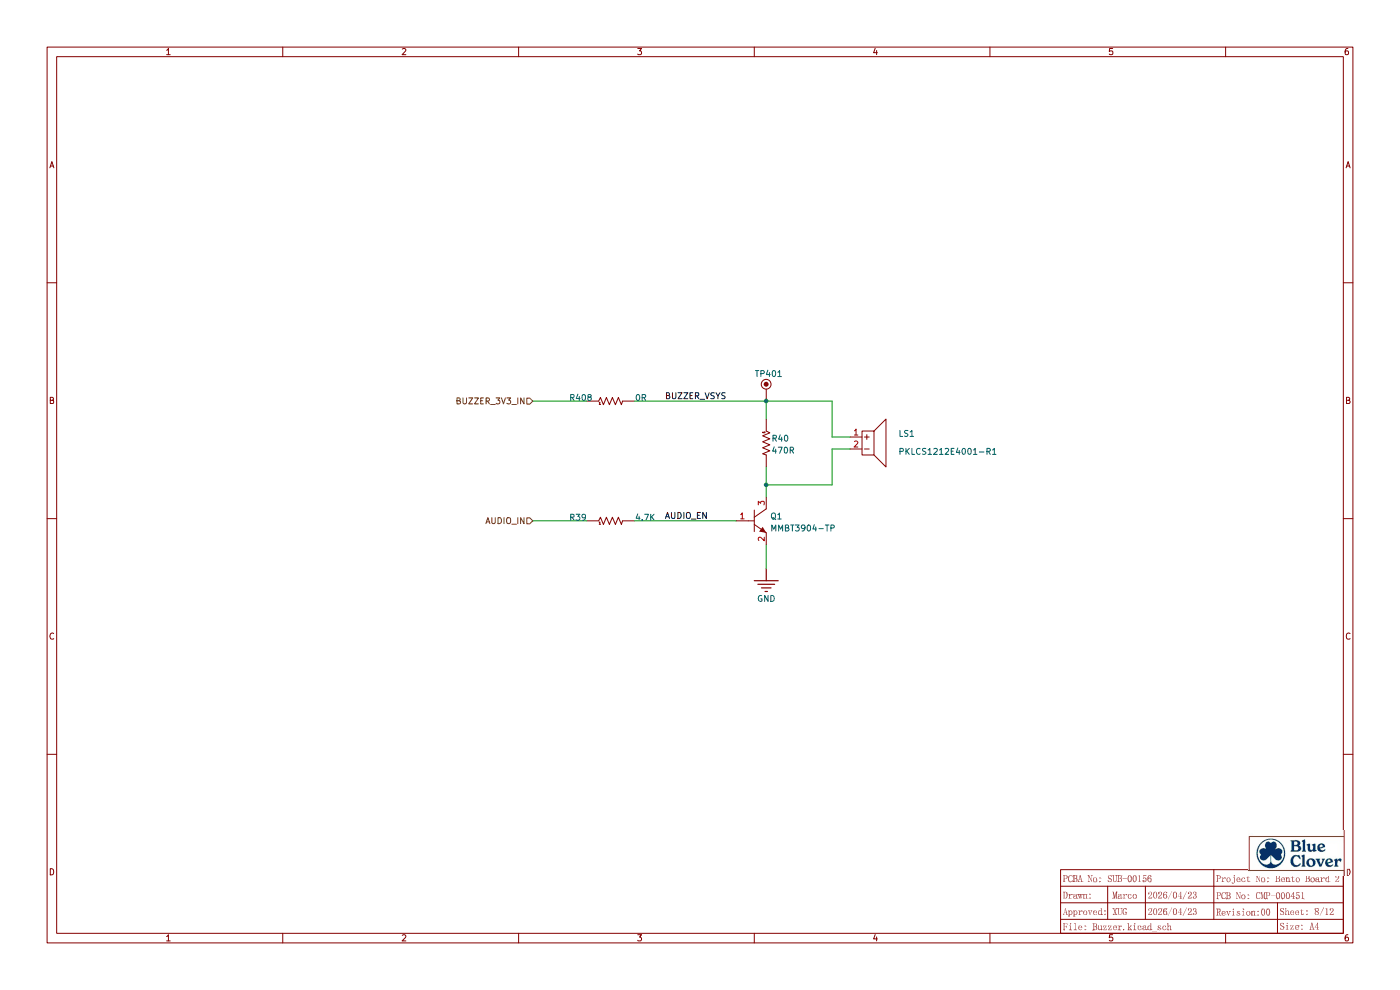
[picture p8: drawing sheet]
(kicad_sch
 (version 20250114)
 (generator "eeschema")
 (generator_version "9.0")
 (paper "A4")
 (lib_symbols
  (symbol "Library:GND_POWER_GROUND"
   (power) (exclude_from_sim no) (in_bom yes) (on_board yes)
   (property "Reference" "#PWR" (at 0 0 0) (effects (font (size 1.27 1.27)) (hide yes)))
   (property "Value" "GND" (at 0 -6.35 0) (effects (font (size 1.27 1.27))))
   (property "Footprint" "" (at 0 0 0) (effects (font (size 1.27 1.27)) (hide yes)))
   (property "Datasheet" "" (at 0 0 0) (effects (font (size 1.27 1.27)) (hide yes)))
   (property "Description" "电源符号创建名为 'GND' 的全局标签" (at 0 0 0) (effects (font (size 1.27 1.27)) (hide yes)))
   (symbol "GND_POWER_GROUND_0_0"
    (polyline (pts (xy -2.54 -2.54) (xy 2.54 -2.54)) (stroke (width 0.254) (type solid)) (fill (type none)))
    (polyline (pts (xy -1.778 -3.302) (xy 1.778 -3.302)) (stroke (width 0.254) (type solid)) (fill (type none)))
    (polyline (pts (xy -1.016 -4.064) (xy 1.016 -4.064)) (stroke (width 0.254) (type solid)) (fill (type none)))
    (polyline (pts (xy -0.254 -4.826) (xy 0.254 -4.826)) (stroke (width 0.254) (type solid)) (fill (type none)))
    (polyline (pts (xy 0 0) (xy 0 -2.54)) (stroke (width 0.254) (type solid)) (fill (type none)))
    (pin power_in line (at 0 0 0) (length 0) (hide yes) (name "GND" (effects (font (size 1.27 1.27)))) (number "" (effects (font (size 1.27 1.27))))))
   (embedded_fonts no))
  (symbol "Library:root_0_MMBT3904-TP_BCDPartsLibrary.IntLib"
   (pin_names (hide yes)) (exclude_from_sim no) (in_bom yes) (on_board yes)
   (property "Reference" "Q" (at 0 0 0) (effects (font (size 1.27 1.27))))
   (property "Value" "" (at 0 0 0) (effects (font (size 1.27 1.27))))
   (property "Footprint" "Library:SOT23" (at 0 0 0) (effects (font (size 1.27 1.27)) (hide yes)))
   (property "Datasheet" "" (at 0 0 0) (effects (font (size 1.27 1.27)) (hide yes)))
   (property "Description" "Bipolar (BJT) Transistor NPN 40 V 200 mA 300MHz 350 mW Surface Mount SOT-23" (at 0 0 0) (effects (font (size 1.27 1.27)) (hide yes)))
   (symbol "root_0_MMBT3904-TP_BCDPartsLibrary.IntLib_1_0"
    (polyline (pts (xy -1.27 0) (xy 0 0)) (stroke (width 0) (type solid)) (fill (type none)))
    (polyline (pts (xy 0 2.286) (xy 0 -2.286)) (stroke (width 0) (type solid)) (fill (type none)))
    (polyline (pts (xy 0 -0.762) (xy 2.54 -2.54)) (stroke (width 0) (type solid)) (fill (type none)))
    (polyline (pts (xy 2.54 2.54) (xy 0 0.762)) (stroke (width 0) (type solid)) (fill (type none)))
    (polyline (pts (xy 2.54 -2.54) (xy 1.778 -1.27) (xy 1.016 -2.286) (xy 2.54 -2.54)) (stroke (width -0.0001) (type solid)) (fill (type outline)))
    (pin passive line (at -3.81 0 0) (length 2.54) (name "B" (effects (font (size 1.27 1.27)))) (number "1" (effects (font (size 1.27 1.27)))))
    (pin passive line (at 2.54 5.08 270) (length 2.54) (name "C" (effects (font (size 1.27 1.27)))) (number "3" (effects (font (size 1.27 1.27)))))
    (pin passive line (at 2.54 -5.08 90) (length 2.54) (name "E" (effects (font (size 1.27 1.27)))) (number "2" (effects (font (size 1.27 1.27))))))
   (embedded_fonts no))
  (symbol "Library:root_0_PKLCS1212E4001-R1_BCDPartsLibrary.IntLib"
   (pin_names (hide yes)) (exclude_from_sim no) (in_bom yes) (on_board yes)
   (property "Reference" "LS" (at 0 0 0) (effects (font (size 1.27 1.27))))
   (property "Value" "" (at 0 0 0) (effects (font (size 1.27 1.27))))
   (property "Footprint" "Library:PKLCS1212E4001-R1" (at 0 0 0) (effects (font (size 1.27 1.27)) (hide yes)))
   (property "Datasheet" "" (at 0 0 0) (effects (font (size 1.27 1.27)) (hide yes)))
   (property "Description" "BUZZER PIEZO 1.5V 12X12MM SMD" (at 0 0 0) (effects (font (size 1.27 1.27)) (hide yes)))
   (symbol "root_0_PKLCS1212E4001-R1_BCDPartsLibrary.IntLib_1_0"
    (polyline (pts (xy 0.508 1.27) (xy 1.524 1.27)) (stroke (width 0) (type solid)) (fill (type none)))
    (polyline (pts (xy 0.508 -1.27) (xy 1.524 -1.27)) (stroke (width 0) (type solid)) (fill (type none)))
    (polyline (pts (xy 1.016 1.778) (xy 1.016 0.762)) (stroke (width 0) (type solid)) (fill (type none)))
    (polyline (pts (xy 2.54 2.54) (xy 5.08 5.08) (xy 5.08 -5.08) (xy 2.54 -2.54)) (stroke (width 0) (type solid)) (fill (type none)))
    (polyline (pts (xy 2.54 2.54) (xy 0 2.54) (xy 0 -2.54) (xy 2.54 -2.54) (xy 2.54 2.54)) (stroke (width 0) (type solid)) (fill (type none)))
    (pin passive line (at -2.54 1.27 0) (length 2.54) (name "1" (effects (font (size 1.27 1.27)))) (number "1" (effects (font (size 1.27 1.27)))))
    (pin passive line (at -2.54 -1.27 0) (length 2.54) (name "2" (effects (font (size 1.27 1.27)))) (number "2" (effects (font (size 1.27 1.27))))))
   (embedded_fonts no))
  (symbol "Library:root_0_RC0603FR-070RL_BCDResistorCapacitorLibrary.IntLib"
   (pin_numbers (hide yes))
   (pin_names (hide yes)) (exclude_from_sim no) (in_bom yes) (on_board yes)
   (property "Reference" "R" (at 0 0 0) (effects (font (size 1.27 1.27))))
   (property "Value" "" (at 0 0 0) (effects (font (size 1.27 1.27))))
   (property "Footprint" "Library:RC0603-N" (at 0 0 0) (effects (font (size 1.27 1.27)) (hide yes)))
   (property "Datasheet" "" (at 0 0 0) (effects (font (size 1.27 1.27)) (hide yes)))
   (property "Description" "0 Ohms Jumper Chip Resistor 0603 (1608 Metric) Moisture Resistant Thick Film" (at 0 0 0) (effects (font (size 1.27 1.27)) (hide yes)))
   (symbol "root_0_RC0603FR-070RL_BCDResistorCapacitorLibrary.IntLib_1_0"
    (polyline (pts (xy 2.54 0) (xy 2.286 -0.762) (xy 1.651 0.762) (xy 1.016 -0.762) (xy 0.381 0.762) (xy -0.254 -0.762) (xy -0.889 0.762) (xy -1.524 -0.762) (xy -2.159 0.762) (xy -2.54 0)) (stroke (width 0) (type solid)) (fill (type none)))
    (text "1" (at -2.286 -0.508 0) (effects (font (size 0.508 0.508))))
    (pin passive line (at -5.08 0 0) (length 2.54) (name "1" (effects (font (size 1.27 1.27)))) (number "1" (effects (font (size 1.27 1.27)))))
    (pin passive line (at 5.08 0 180) (length 2.54) (name "2" (effects (font (size 1.27 1.27)))) (number "2" (effects (font (size 1.27 1.27))))))
   (embedded_fonts no))
  (symbol "Library:root_0_RC0603FR-074K7L_BCDResistorCapacitorLibrary.IntLib"
   (pin_numbers (hide yes))
   (pin_names (hide yes)) (exclude_from_sim no) (in_bom yes) (on_board yes)
   (property "Reference" "R" (at 0 0 0) (effects (font (size 1.27 1.27))))
   (property "Value" "" (at 0 0 0) (effects (font (size 1.27 1.27))))
   (property "Footprint" "Library:RC0603-N" (at 0 0 0) (effects (font (size 1.27 1.27)) (hide yes)))
   (property "Datasheet" "" (at 0 0 0) (effects (font (size 1.27 1.27)) (hide yes)))
   (property "Description" "4.7 KOhms ±1% 0.1W, 1/10W Chip Resistor 0603 (1608 Metric) Moisture Resistant Thick Film" (at 0 0 0) (effects (font (size 1.27 1.27)) (hide yes)))
   (symbol "root_0_RC0603FR-074K7L_BCDResistorCapacitorLibrary.IntLib_1_0"
    (polyline (pts (xy 2.54 0) (xy 2.286 -0.762) (xy 1.651 0.762) (xy 1.016 -0.762) (xy 0.381 0.762) (xy -0.254 -0.762) (xy -0.889 0.762) (xy -1.524 -0.762) (xy -2.159 0.762) (xy -2.54 0)) (stroke (width 0) (type solid)) (fill (type none)))
    (text "1" (at -2.286 -0.508 0) (effects (font (size 0.508 0.508))))
    (pin passive line (at -5.08 0 0) (length 2.54) (name "1" (effects (font (size 1.27 1.27)))) (number "1" (effects (font (size 1.27 1.27)))))
    (pin passive line (at 5.08 0 180) (length 2.54) (name "2" (effects (font (size 1.27 1.27)))) (number "2" (effects (font (size 1.27 1.27))))))
   (embedded_fonts no))
  (symbol "Library:root_0_TP_BCDPartsLibrary.IntLib"
   (pin_numbers (hide yes))
   (pin_names (hide yes)) (exclude_from_sim no) (in_bom yes) (on_board yes)
   (property "Reference" "TP?" (at 0 0 0) (effects (font (size 1.27 1.27))))
   (property "Value" "" (at 0 0 0) (effects (font (size 1.27 1.27))))
   (property "Footprint" "Library:TP-SM-39MILC" (at 0 0 0) (effects (font (size 1.27 1.27)) (hide yes)))
   (property "Datasheet" "" (at 0 0 0) (effects (font (size 1.27 1.27)) (hide yes)))
   (property "Description" "Test Points" (at 0 0 0) (effects (font (size 1.27 1.27)) (hide yes)))
   (symbol "root_0_TP_BCDPartsLibrary.IntLib_1_0"
    (circle (center 0 1.016) (radius 0.508) (stroke (width -0.0001) (type solid)) (fill (type outline)))
    (circle (center 0 1.016) (radius 1.016) (stroke (width 0) (type solid)) (fill (type none)))
    (pin passive line (at 0 -2.54 90) (length 2.54) (name "TP" (effects (font (size 1.27 1.27)))) (number "1" (effects (font (size 1.27 1.27))))))
   (embedded_fonts no))
  (symbol "Library:root_3_RC0603FR-07470RL_BCDResistorCapacitorLibrary.IntLib"
   (pin_numbers (hide yes))
   (pin_names (hide yes)) (exclude_from_sim no) (in_bom yes) (on_board yes)
   (property "Reference" "R" (at 0 0 0) (effects (font (size 1.27 1.27))))
   (property "Value" "" (at 0 0 0) (effects (font (size 1.27 1.27))))
   (property "Footprint" "Library:RC0603-N" (at 0 0 0) (effects (font (size 1.27 1.27)) (hide yes)))
   (property "Datasheet" "" (at 0 0 0) (effects (font (size 1.27 1.27)) (hide yes)))
   (property "Description" "470 Ohms ±1% 0.1W, 1/10W Chip Resistor 0603 (1608 Metric) Moisture Resistant Thick Film" (at 0 0 0) (effects (font (size 1.27 1.27)) (hide yes)))
   (symbol "root_3_RC0603FR-07470RL_BCDResistorCapacitorLibrary.IntLib_1_0"
    (polyline (pts (xy 0 -2.54) (xy -0.762 -2.286) (xy 0.762 -1.651) (xy -0.762 -1.016) (xy 0.762 -0.381) (xy -0.762 0.254) (xy 0.762 0.889) (xy -0.762 1.524) (xy 0.762 2.159) (xy 0 2.54)) (stroke (width 0) (type solid)) (fill (type none)))
    (text "1" (at -0.508 2.286 900) (effects (font (size 0.508 0.508))))
    (pin passive line (at 0 5.08 270) (length 2.54) (name "1" (effects (font (size 1.27 1.27)))) (number "1" (effects (font (size 1.27 1.27)))))
    (pin passive line (at 0 -5.08 90) (length 2.54) (name "2" (effects (font (size 1.27 1.27)))) (number "2" (effects (font (size 1.27 1.27))))))
   (embedded_fonts no)))
 (junction
  (at 162.56 102.87)
  (diameter 0)
  (color 0 0 0 0))
 (junction
  (at 162.56 85.09)
  (diameter 0)
  (color 0 0 0 0))
 (wire
  (pts (xy 124.46 85.09) (xy 113.03 85.09))
  (stroke (width 0) (type default)))
 (wire
  (pts (xy 176.53 95.25) (xy 176.53 102.87))
  (stroke (width 0) (type default)))
 (wire
  (pts (xy 176.53 102.87) (xy 162.56 102.87))
  (stroke (width 0) (type default)))
 (wire
  (pts (xy 162.56 120.65) (xy 162.56 115.57))
  (stroke (width 0) (type default)))
 (wire
  (pts (xy 124.46 110.49) (xy 113.03 110.49))
  (stroke (width 0) (type default)))
 (wire
  (pts (xy 162.56 105.41) (xy 162.56 102.87))
  (stroke (width 0) (type default)))
 (wire
  (pts (xy 162.56 102.87) (xy 162.56 99.06))
  (stroke (width 0) (type default)))
 (wire
  (pts (xy 162.56 85.09) (xy 176.53 85.09))
  (stroke (width 0) (type default)))
 (wire
  (pts (xy 176.53 92.71) (xy 180.34 92.71))
  (stroke (width 0) (type default)))
 (wire
  (pts (xy 134.62 110.49) (xy 156.21 110.49))
  (stroke (width 0) (type default)))
 (wire
  (pts (xy 134.62 85.09) (xy 162.56 85.09))
  (stroke (width 0) (type default)))
 (wire
  (pts (xy 176.53 85.09) (xy 176.53 92.71))
  (stroke (width 0) (type default)))
 (wire
  (pts (xy 162.56 88.9) (xy 162.56 85.09))
  (stroke (width 0) (type default)))
 (wire
  (pts (xy 180.34 95.25) (xy 176.53 95.25))
  (stroke (width 0) (type default)))
 (label "BUZZER_VSYS"
  (at 140.97 85.09 0)
  (effects (font (size 1.27 1.27)) (justify left bottom)))
 (label "AUDIO_EN"
  (at 140.97 110.49 0)
  (effects (font (size 1.27 1.27)) (justify left bottom)))
 (hierarchical_label "BUZZER_3V3_IN"
  (shape input)
  (at 113.03 85.09 180)
  (effects (font (size 1.27 1.27)) (justify right)))
 (hierarchical_label "AUDIO_IN"
  (shape input)
  (at 113.03 110.49 180)
  (effects (font (size 1.27 1.27)) (justify right)))
 (symbol
  (lib_id "Library:root_0_PKLCS1212E4001-R1_BCDPartsLibrary.IntLib")
  (at 182.88 93.98 0)
  (unit 1)
  (exclude_from_sim no)
  (in_bom yes)
  (on_board yes)
  (dnp no)
  (property "Reference" "LS1" (at 190.5 92.71 0) (effects (font (size 1.27 1.27)) (justify left bottom)))
  (property "Value" "${ALTIUM_VALUE}" (at 190.5 96.52 0) (effects (font (size 1.27 1.27)) (justify left bottom)))
  (property "Footprint" "Library:PKLCS1212E4001-R1" (at 182.88 93.98 0) (effects (font (size 1.27 1.27)) (hide yes)))
  (property "Datasheet" "" (at 182.88 93.98 0) (effects (font (size 1.27 1.27)) (hide yes)))
  (property "Description" "BUZZER PIEZO 1.5V 12X12MM SMD" (at 182.88 93.98 0) (effects (font (size 1.27 1.27)) (hide yes)))
  (property "MANUFACTURER PARTNO" "PKLCS1212E4001-R1" (at 180.594 100.838 0) (effects (font (size 1.27 1.27)) (justify left bottom) (hide yes)))
  (property "MANUFACTURER NAME" "Murata Electronics" (at 180.594 100.838 0) (effects (font (size 1.27 1.27)) (justify left bottom) (hide yes)))
  (property "BCD ITEM NUMBER" "CMP-000052" (at 180.594 100.838 0) (effects (font (size 1.27 1.27)) (justify left bottom) (hide yes)))
  (property "FOOTPRINT" "PKLCS_472X472" (at 180.594 100.838 0) (effects (font (size 1.27 1.27)) (justify left bottom) (hide yes)))
  (property "SMD_PAD" "2" (at 180.594 100.838 0) (effects (font (size 1.27 1.27)) (justify left bottom) (hide yes)))
  (property "FREQUENCY" "4kHz" (at 181.61 100.33 0) (effects (font (size 1.27 1.27)) (justify left bottom) (hide yes)))
  (property "SIZE / DIMENSION" "0.472\" L x 0.472\" W (12.00mm x 12.00mm)" (at 179.832 101.854 0) (effects (font (size 1.27 1.27)) (justify left bottom) (hide yes)))
  (property "MOUNTING TYPE" "Surface Mount" (at 179.832 101.854 0) (effects (font (size 1.27 1.27)) (justify left bottom) (hide yes)))
  (property "MOISTURE SENSITIVITY LEVEL (MSL)" "1" (at 179.832 101.854 0) (effects (font (size 1.27 1.27)) (justify left bottom) (hide yes)))
  (property "ALTIUM_VALUE" "PKLCS1212E4001-R1" (at 179.832 101.854 0) (effects (font (size 1.27 1.27)) (justify left bottom) (hide yes)))
  (property "DNP" "" (at 179.832 101.854 0) (effects (font (size 1.27 1.27)) (justify left bottom) (hide yes)))
  (property "HTTP" "https://www.murata.com/" (at 179.832 101.854 0) (effects (font (size 1.27 1.27)) (justify left bottom) (hide yes)))
  (pin "2")
  (pin "1"))
 (symbol
  (lib_id "Library:root_0_MMBT3904-TP_BCDPartsLibrary.IntLib")
  (at 160.02 110.49 0)
  (unit 1)
  (exclude_from_sim no)
  (in_bom yes)
  (on_board yes)
  (dnp no)
  (property "Reference" "Q1" (at 163.322 110.236 0) (effects (font (size 1.27 1.27)) (justify left bottom)))
  (property "Value" "${ALTIUM_VALUE}" (at 163.322 112.776 0) (effects (font (size 1.27 1.27)) (justify left bottom)))
  (property "Footprint" "Library:SOT23" (at 160.02 110.49 0) (effects (font (size 1.27 1.27)) (hide yes)))
  (property "Datasheet" "" (at 160.02 110.49 0) (effects (font (size 1.27 1.27)) (hide yes)))
  (property "Description" "Bipolar (BJT) Transistor NPN 40 V 200 mA 300MHz 350 mW Surface Mount SOT-23" (at 160.02 110.49 0) (effects (font (size 1.27 1.27)) (hide yes)))
  (property "MANUFACTURER PARTNO" "MMBT3904-TP" (at 160.02 110.49 0) (effects (font (size 1.27 1.27)) (justify left bottom) (hide yes)))
  (property "MANUFACTURER NAME" "Micro Commercial Co" (at 160.02 110.49 0) (effects (font (size 1.27 1.27)) (justify left bottom) (hide yes)))
  (property "BCD ITEM NUMBER" "CMP-000049" (at 151.892 121.158 0) (effects (font (size 1.27 1.27)) (justify left bottom) (hide yes)))
  (property "FOOTPRINT" "SOT23" (at 151.892 121.158 0) (effects (font (size 1.27 1.27)) (justify left bottom) (hide yes)))
  (property "SMD_PAD" "3" (at 151.892 118.618 0) (effects (font (size 1.27 1.27)) (justify left bottom) (hide yes)))
  (property "TRANSISTOR TYPE" "NPN" (at 151.892 118.618 0) (effects (font (size 1.27 1.27)) (justify left bottom) (hide yes)))
  (property "CURRENT - COLLECTOR (IC) (MAX)" "200 mA" (at 151.892 118.618 0) (effects (font (size 1.27 1.27)) (justify left bottom) (hide yes)))
  (property "VOLTAGE - COLLECTOR EMITTER BREAKDOWN (MAX)" "40 V" (at 151.892 118.618 0) (effects (font (size 1.27 1.27)) (justify left bottom) (hide yes)))
  (property "PACKAGE / CASE" "TO-236-3, SC-59, SOT-23-3" (at 151.892 118.618 0) (effects (font (size 1.27 1.27)) (justify left bottom) (hide yes)))
  (property "MOISTURE SENSITIVITY LEVEL (MSL)" "1" (at 151.892 118.618 0) (effects (font (size 1.27 1.27)) (justify left bottom) (hide yes)))
  (property "ALTIUM_VALUE" "MMBT3904-TP" (at 151.892 118.618 0) (effects (font (size 1.27 1.27)) (justify left bottom) (hide yes)))
  (property "DNP" "" (at 151.892 118.618 0) (effects (font (size 1.27 1.27)) (justify left bottom) (hide yes)))
  (property "HTTP" "https://www.mccsemi.com/" (at 151.892 118.618 0) (effects (font (size 1.27 1.27)) (justify left bottom) (hide yes)))
  (pin "3")
  (pin "1")
  (pin "2"))
 (symbol
  (lib_id "Library:root_0_RC0603FR-074K7L_BCDResistorCapacitorLibrary.IntLib")
  (at 129.54 110.49 0)
  (unit 1)
  (exclude_from_sim no)
  (in_bom yes)
  (on_board yes)
  (dnp no)
  (property "Reference" "R39" (at 120.65 110.49 0) (effects (font (size 1.27 1.27)) (justify left bottom)))
  (property "Value" "${ALTIUM_VALUE}" (at 134.62 110.49 0) (effects (font (size 1.27 1.27)) (justify left bottom)))
  (property "Footprint" "Library:RC0603-N" (at 129.54 110.49 0) (effects (font (size 1.27 1.27)) (hide yes)))
  (property "Datasheet" "" (at 129.54 110.49 0) (effects (font (size 1.27 1.27)) (hide yes)))
  (property "Description" "4.7 KOhms ±1% 0.1W, 1/10W Chip Resistor 0603 (1608 Metric) Moisture Resistant Thick Film" (at 129.54 110.49 0) (effects (font (size 1.27 1.27)) (hide yes)))
  (property "MANUFACTURER PARTNO" "RC0603FR-074K7L" (at 128.27 116.84 0) (effects (font (size 1.27 1.27)) (justify left bottom) (hide yes)))
  (property "MANUFACTURER NAME" "YAGEO" (at 128.27 116.84 0) (effects (font (size 1.27 1.27)) (justify left bottom) (hide yes)))
  (property "BCD ITEM NUMBER" "CMP-000043" (at 128.27 116.84 0) (effects (font (size 1.27 1.27)) (justify left bottom) (hide yes)))
  (property "MANUFACTURER PARTNO1" "" (at 123.952 116.84 0) (effects (font (size 1.27 1.27)) (justify left bottom) (hide yes)))
  (property "MANUFACTURER NAME1" "" (at 123.952 116.84 0) (effects (font (size 1.27 1.27)) (justify left bottom) (hide yes)))
  (property "MANUFACTURER PARTNO2" "" (at 123.952 116.84 0) (effects (font (size 1.27 1.27)) (justify left bottom) (hide yes)))
  (property "MANUFACTURER NAME2" "" (at 123.952 116.84 0) (effects (font (size 1.27 1.27)) (justify left bottom) (hide yes)))
  (property "MANUFACTURER PARTNO3" "" (at 123.952 116.84 0) (effects (font (size 1.27 1.27)) (justify left bottom) (hide yes)))
  (property "MANUFACTURER NAME3" "" (at 123.952 116.84 0) (effects (font (size 1.27 1.27)) (justify left bottom) (hide yes)))
  (property "FOOTPRINT" "0603 (1608 Metric)" (at 123.952 116.84 0) (effects (font (size 1.27 1.27)) (justify left bottom) (hide yes)))
  (property "SMD_PAD" "2" (at 123.952 116.84 0) (effects (font (size 1.27 1.27)) (justify left bottom) (hide yes)))
  (property "TOLERANCE" "±1%" (at 122.682 116.84 0) (effects (font (size 1.27 1.27)) (justify left bottom) (hide yes)))
  (property "POWER (WATTS)" "1/10W" (at 122.682 116.84 0) (effects (font (size 1.27 1.27)) (justify left bottom) (hide yes)))
  (property "OPERATING TEMPERATURE" "-55°C ~ 155°C" (at 123.952 116.84 0) (effects (font (size 1.27 1.27)) (justify left bottom) (hide yes)))
  (property "MOUNTING TYPE" "Surface Mount" (at 123.952 116.84 0) (effects (font (size 1.27 1.27)) (justify left bottom) (hide yes)))
  (property "SIZE / DIMENSION" "0.063\" L x 0.031\" W (1.60mm x 0.80mm)" (at 123.952 116.84 0) (effects (font (size 1.27 1.27)) (justify left bottom) (hide yes)))
  (property "PACKAGE / CASE" "0603 (1608 Metric)" (at 123.952 116.84 0) (effects (font (size 1.27 1.27)) (justify left bottom) (hide yes)))
  (property "HEIGHT - SEATED (MAX)" "0.022\" (0.55mm)" (at 123.952 116.84 0) (effects (font (size 1.27 1.27)) (justify left bottom) (hide yes)))
  (property "MOISTURE SENSITIVITY LEVEL (MSL)" "1" (at 123.952 116.84 0) (effects (font (size 1.27 1.27)) (justify left bottom) (hide yes)))
  (property "ALTIUM_VALUE" "4.7K" (at 123.952 116.84 0) (effects (font (size 1.27 1.27)) (justify left bottom) (hide yes)))
  (property "DNP" "" (at 123.952 116.84 0) (effects (font (size 1.27 1.27)) (justify left bottom) (hide yes)))
  (property "HTTP" "www.yageo.com.tw" (at 123.952 116.84 0) (effects (font (size 1.27 1.27)) (justify left bottom) (hide yes)))
  (pin "1")
  (pin "2"))
 (symbol
  (lib_id "Library:root_3_RC0603FR-07470RL_BCDResistorCapacitorLibrary.IntLib")
  (at 162.56 93.98 0)
  (unit 1)
  (exclude_from_sim no)
  (in_bom yes)
  (on_board yes)
  (dnp no)
  (property "Reference" "R40" (at 163.576 93.726 0) (effects (font (size 1.27 1.27)) (justify left bottom)))
  (property "Value" "${ALTIUM_VALUE}" (at 163.576 96.266 0) (effects (font (size 1.27 1.27)) (justify left bottom)))
  (property "Footprint" "Library:RC0603-N" (at 162.56 93.98 0) (effects (font (size 1.27 1.27)) (hide yes)))
  (property "Datasheet" "" (at 162.56 93.98 0) (effects (font (size 1.27 1.27)) (hide yes)))
  (property "Description" "470 Ohms ±1% 0.1W, 1/10W Chip Resistor 0603 (1608 Metric) Moisture Resistant Thick Film" (at 162.56 93.98 0) (effects (font (size 1.27 1.27)) (hide yes)))
  (property "MANUFACTURER PARTNO" "RC0603FR-07470RL" (at 161.544 88.392 0) (effects (font (size 1.27 1.27)) (justify left bottom) (hide yes)))
  (property "MANUFACTURER NAME" "YAGEO" (at 161.544 88.392 0) (effects (font (size 1.27 1.27)) (justify left bottom) (hide yes)))
  (property "BCD ITEM NUMBER" "CMP-000042" (at 161.544 88.392 0) (effects (font (size 1.27 1.27)) (justify left bottom) (hide yes)))
  (property "MANUFACTURER PARTNO1" "ERJ-3EKF4700V" (at 161.544 88.392 0) (effects (font (size 1.27 1.27)) (justify left bottom) (hide yes)))
  (property "MANUFACTURER NAME1" "Panasonic Electronic Components" (at 161.544 88.392 0) (effects (font (size 1.27 1.27)) (justify left bottom) (hide yes)))
  (property "MANUFACTURER PARTNO2" "RMCF0603FT470R" (at 161.544 88.392 0) (effects (font (size 1.27 1.27)) (justify left bottom) (hide yes)))
  (property "MANUFACTURER NAME2" "Stackpole Electronics Inc" (at 161.544 88.392 0) (effects (font (size 1.27 1.27)) (justify left bottom) (hide yes)))
  (property "MANUFACTURER PARTNO3" "" (at 161.544 88.392 0) (effects (font (size 1.27 1.27)) (justify left bottom) (hide yes)))
  (property "MANUFACTURER NAME3" "" (at 161.544 88.392 0) (effects (font (size 1.27 1.27)) (justify left bottom) (hide yes)))
  (property "FOOTPRINT" "0603 (1608 Metric)" (at 161.544 88.392 0) (effects (font (size 1.27 1.27)) (justify left bottom) (hide yes)))
  (property "SMD_PAD" "2" (at 161.544 88.392 0) (effects (font (size 1.27 1.27)) (justify left bottom) (hide yes)))
  (property "TOLERANCE" "±1%" (at 161.544 88.392 0) (effects (font (size 1.27 1.27)) (justify left bottom) (hide yes)))
  (property "POWER (WATTS)" "0.1W, 1/10W" (at 161.544 88.392 0) (effects (font (size 1.27 1.27)) (justify left bottom) (hide yes)))
  (property "RATINGS" "" (at 161.544 88.392 0) (effects (font (size 1.27 1.27)) (justify left bottom) (hide yes)))
  (property "MOUNTING TYPE" "Surface Mount" (at 161.544 88.392 0) (effects (font (size 1.27 1.27)) (justify left bottom) (hide yes)))
  (property "PACKAGE / CASE" "0603 (1608 Metric)" (at 161.544 88.392 0) (effects (font (size 1.27 1.27)) (justify left bottom) (hide yes)))
  (property "SIZE / DIMENSION" "0.063\" L x 0.031\" W (1.60mm x 0.80mm)" (at 161.544 88.392 0) (effects (font (size 1.27 1.27)) (justify left bottom) (hide yes)))
  (property "HEIGHT - SEATED (MAX)" "0.022\" (0.55mm)" (at 161.544 88.392 0) (effects (font (size 1.27 1.27)) (justify left bottom) (hide yes)))
  (property "MOISTURE SENSITIVITY LEVEL (MSL)" "1" (at 161.544 88.392 0) (effects (font (size 1.27 1.27)) (justify left bottom) (hide yes)))
  (property "ALTIUM_VALUE" "470R" (at 161.544 88.392 0) (effects (font (size 1.27 1.27)) (justify left bottom) (hide yes)))
  (property "DNP" "" (at 161.544 88.392 0) (effects (font (size 1.27 1.27)) (justify left bottom) (hide yes)))
  (property "HTTP" "https://www.yageo.com/zh-CN/Home" (at 161.544 88.392 0) (effects (font (size 1.27 1.27)) (justify left bottom) (hide yes)))
  (property "HTTP1" "https://na.industrial.panasonic.com/" (at 161.544 88.392 0) (effects (font (size 1.27 1.27)) (justify left bottom) (hide yes)))
  (property "HTTP2" "https://www.seielect.com/" (at 161.544 88.392 0) (effects (font (size 1.27 1.27)) (justify left bottom) (hide yes)))
  (property "HTTP3" "" (at 161.544 88.392 0) (effects (font (size 1.27 1.27)) (justify left bottom) (hide yes)))
  (pin "2")
  (pin "1"))
 (symbol
  (lib_id "Library:root_0_TP_BCDPartsLibrary.IntLib")
  (at 162.56 82.55 0)
  (unit 1)
  (exclude_from_sim no)
  (in_bom yes)
  (on_board yes)
  (dnp no)
  (property "Reference" "TP401" (at 160.02 80.01 0) (effects (font (size 1.27 1.27)) (justify left bottom)))
  (property "Value" "${ALTIUM_VALUE}" (at 161.544 80.518 0) (effects (font (size 1.27 1.27)) (justify left bottom) (hide yes)))
  (property "Footprint" "Library:TP-SM-39MILC" (at 162.56 82.55 0) (effects (font (size 1.27 1.27)) (hide yes)))
  (property "Datasheet" "" (at 162.56 82.55 0) (effects (font (size 1.27 1.27)) (hide yes)))
  (property "Description" "Test Points" (at 162.56 82.55 0) (effects (font (size 1.27 1.27)) (hide yes)))
  (property "MANUFACTURER PARTNO" "" (at 161.544 80.518 0) (effects (font (size 1.27 1.27)) (justify left bottom) (hide yes)))
  (property "MANUFACTURER NAME" "" (at 161.544 80.518 0) (effects (font (size 1.27 1.27)) (justify left bottom) (hide yes)))
  (property "BCD ITEM NUMBER" "" (at 161.544 80.518 0) (effects (font (size 1.27 1.27)) (justify left bottom) (hide yes)))
  (property "FOOTPRINT" "" (at 161.544 80.518 0) (effects (font (size 1.27 1.27)) (justify left bottom) (hide yes)))
  (property "MOUNTING TYPE" "" (at 161.544 80.518 0) (effects (font (size 1.27 1.27)) (justify left bottom) (hide yes)))
  (property "ALTIUM_VALUE" "" (at 161.544 80.518 0) (effects (font (size 1.27 1.27)) (justify left bottom) (hide yes)))
  (property "DNP" "" (at 161.544 80.518 0) (effects (font (size 1.27 1.27)) (justify left bottom) (hide yes)))
  (property "HTTP" "" (at 161.544 80.518 0) (effects (font (size 1.27 1.27)) (justify left bottom) (hide yes)))
  (pin "1"))
 (symbol
  (lib_id "Library:GND_POWER_GROUND")
  (at 162.56 120.65 0)
  (unit 1)
  (exclude_from_sim no)
  (in_bom yes)
  (on_board yes)
  (dnp no)
  (property "Reference" "#PWR01" (at 162.56 120.65 0) (effects (font (size 1.27 1.27)) (hide yes)))
  (property "Value" "GND" (at 162.56 127 0) (effects (font (size 1.27 1.27))))
  (property "Footprint" "" (at 162.56 120.65 0) (effects (font (size 1.27 1.27))))
  (property "Datasheet" "" (at 162.56 120.65 0) (effects (font (size 1.27 1.27))))
  (property "Description" "" (at 162.56 120.65 0) (effects (font (size 1.27 1.27))))
  (pin ""))
 (symbol
  (lib_id "Library:root_0_RC0603FR-070RL_BCDResistorCapacitorLibrary.IntLib")
  (at 129.54 85.09 0)
  (unit 1)
  (exclude_from_sim no)
  (in_bom yes)
  (on_board yes)
  (dnp no)
  (property "Reference" "R408" (at 120.65 85.09 0) (effects (font (size 1.27 1.27)) (justify left bottom)))
  (property "Value" "${ALTIUM_VALUE}" (at 134.62 85.09 0) (effects (font (size 1.27 1.27)) (justify left bottom)))
  (property "Footprint" "Library:RC0603-N" (at 129.54 85.09 0) (effects (font (size 1.27 1.27)) (hide yes)))
  (property "Datasheet" "" (at 129.54 85.09 0) (effects (font (size 1.27 1.27)) (hide yes)))
  (property "Description" "0 Ohms Jumper Chip Resistor 0603 (1608 Metric) Moisture Resistant Thick Film" (at 129.54 85.09 0) (effects (font (size 1.27 1.27)) (hide yes)))
  (property "MANUFACTURER PARTNO" "RC0603FR-070RL" (at 122.682 91.44 0) (effects (font (size 1.27 1.27)) (justify left bottom) (hide yes)))
  (property "MANUFACTURER NAME" "YAGEO" (at 122.682 91.44 0) (effects (font (size 1.27 1.27)) (justify left bottom) (hide yes)))
  (property "BCD ITEM NUMBER" "CMP-000040" (at 122.682 91.44 0) (effects (font (size 1.27 1.27)) (justify left bottom) (hide yes)))
  (property "MANUFACTURER PARTNO1" "CRCW06030000Z0EA" (at 122.682 91.44 0) (effects (font (size 1.27 1.27)) (justify left bottom) (hide yes)))
  (property "MANUFACTURER NAME1" "Vishay Dale" (at 122.682 91.44 0) (effects (font (size 1.27 1.27)) (justify left bottom) (hide yes)))
  (property "MANUFACTURER PARTNO2" "" (at 122.682 91.44 0) (effects (font (size 1.27 1.27)) (justify left bottom) (hide yes)))
  (property "MANUFACTURER NAME2" "" (at 122.682 91.44 0) (effects (font (size 1.27 1.27)) (justify left bottom) (hide yes)))
  (property "FOOTPRINT" "0603 (1608 Metric)" (at 122.682 91.44 0) (effects (font (size 1.27 1.27)) (justify left bottom) (hide yes)))
  (property "SMD_PAD" "2" (at 122.682 91.44 0) (effects (font (size 1.27 1.27)) (justify left bottom) (hide yes)))
  (property "TOLERANCE" "±1%" (at 122.682 91.44 0) (effects (font (size 1.27 1.27)) (justify left bottom) (hide yes)))
  (property "POWER (WATTS)" "0.1W, 1/10W" (at 122.682 91.44 0) (effects (font (size 1.27 1.27)) (justify left bottom) (hide yes)))
  (property "RATINGS" "" (at 122.682 91.44 0) (effects (font (size 1.27 1.27)) (justify left bottom) (hide yes)))
  (property "MOUNTING TYPE" "Surface Mount" (at 122.682 91.44 0) (effects (font (size 1.27 1.27)) (justify left bottom) (hide yes)))
  (property "PACKAGE / CASE" "0603 (1608 Metric)" (at 122.682 91.44 0) (effects (font (size 1.27 1.27)) (justify left bottom) (hide yes)))
  (property "SIZE / DIMENSION" "0.063\" L x 0.031\" W (1.60mm x 0.80mm)" (at 122.682 91.44 0) (effects (font (size 1.27 1.27)) (justify left bottom) (hide yes)))
  (property "HEIGHT - SEATED (MAX)" "0.022\" (0.55mm)" (at 122.682 91.44 0) (effects (font (size 1.27 1.27)) (justify left bottom) (hide yes)))
  (property "MOISTURE SENSITIVITY LEVEL (MSL)" "1" (at 122.682 91.44 0) (effects (font (size 1.27 1.27)) (justify left bottom) (hide yes)))
  (property "ALTIUM_VALUE" "0R" (at 122.682 91.44 0) (effects (font (size 1.27 1.27)) (justify left bottom) (hide yes)))
  (property "DNP" "" (at 122.682 91.44 0) (effects (font (size 1.27 1.27)) (justify left bottom) (hide yes)))
  (property "HTTP" "https://www.yageo.com/zh-CN/Home" (at 122.682 91.44 0) (effects (font (size 1.27 1.27)) (justify left bottom) (hide yes)))
  (property "HTTP1" "https://www.vishay.com/" (at 122.682 91.44 0) (effects (font (size 1.27 1.27)) (justify left bottom) (hide yes)))
  (property "HTTP2" "" (at 122.682 91.44 0) (effects (font (size 1.27 1.27)) (justify left bottom) (hide yes)))
  (pin "2")
  (pin "1")))
